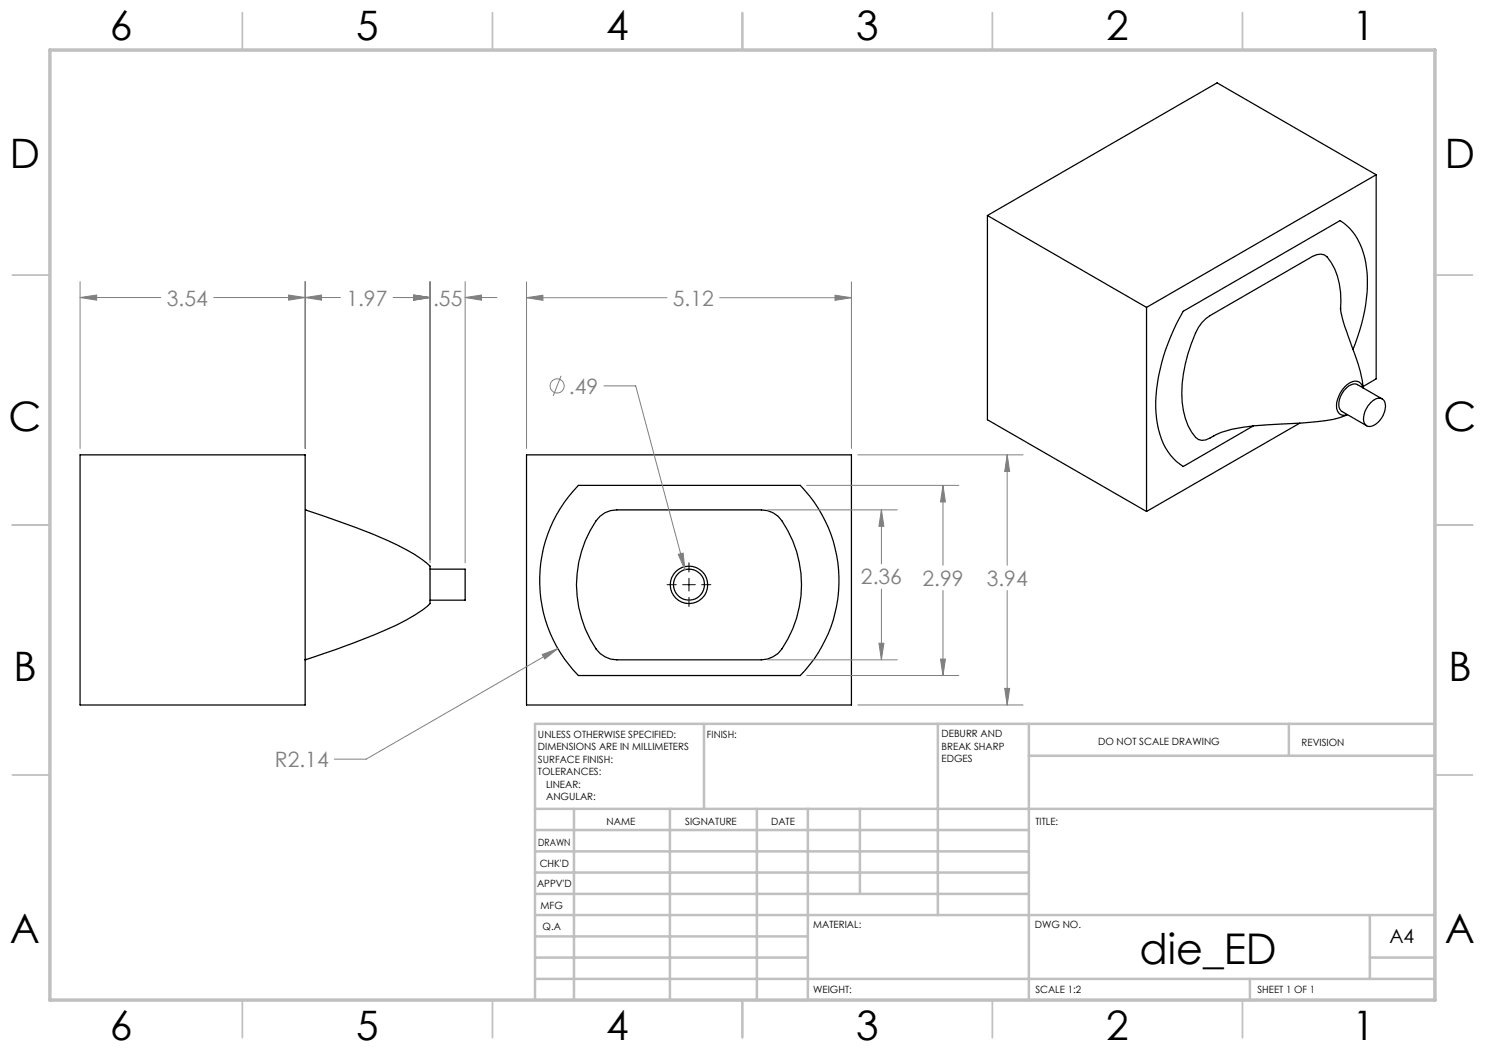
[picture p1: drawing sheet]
<svg xmlns="http://www.w3.org/2000/svg" width="297mm" height="210mm" viewBox="0 0 297 210" stroke-linecap="round" stroke-linejoin="round" font-family="sans-serif">
<g fill="none" stroke="#000" stroke-width=".25">
<path d="M275.2 35l-45.9 26.5M275.2 35v40.8l-2.6 1.5M275.2 35l-31.8-18.4-45.9 26.5M197.5 43.1l31.8 18.4M197.5 43.1v40.9l31.8 18.3M229.3 61.5v40.8M268.1 61.6l.6 2.8 1.4 4a32.4 32.4 0 0 1 2.5 9.2M268.1 61.9a14.7 14.7 0 0 0-2.7-10.5 2.31 2.31 0 0 0-2.9-.1l-20.5 11.8a7.3 7.3 0 0 0-2.9 3.5 27.6 27.6 0 0 0-2.4 15.5 9.6 9.6 0 0 0 3 5.8 3.1 3.1 0 0 0 3-.7M270.6 69.8a32.3 32.3 0 0 0 2.6-17.2 12 12 0 0 0-5.2-8.5l-31.4 18.2a37.6 37.6 0 0 0-5.4 20.4 14.1 14.1 0 0 0 4.1 9.6l1.3 1 14-8.1M272.6 77.5a1.57 1.57 0 0 0-2.7-.9 5.7 5.7 0 0 0-2.6 5.1 1.48 1.48 0 0 0 2.2 1.2 19.2 19.2 0 0 1-7.3 1.5l-6.5 .4a37.2 37.2 0 0 0-11.9 1.9l-1.1 .5M276.4 79.8l-4.9-2.9a2.08 2.08 0 0 0-2.4 .9 4 4 0 0 0-1.1 4l.4 .5 4.9 2.9M16 91h45v50h-45z"/>
<path d="M105.3 91h65v50h-65zM115.7 97.1h44.4a27.2 27.2 0 0 1 0 38h-44.4a27.2 27.2 0 0 1 0-38zM260 84.6l-30.7 17.7M274.2 80.5a1.64 1.64 0 0 1 2.7-.3 4.2 4.2 0 0 1-2.9 5.1 1.4 1.4 0 0 1-1.3-1.9l.4-1.3zM61.2 102h.1M61.2 102l3.3 1.1a100.3 100.3 0 0 1 18.4 7.8 10.3 10.3 0 0 1 3.1 2.4v7.3a8.3 8.3 0 0 1-3 2.4 97.4 97.4 0 0 1-16.6 7.2l-5.2 1.7M86 113.8h7v6.2h-7M120 103.2l1-.7 1.1-.4 1.3-.1h28.9a4.9 4.9 0 0 1 4.1 2.2 22.6 22.6 0 0 1-.8 26.5l-1 .7-1.1 .4-1.2 .2h-28.9a5.1 5.1 0 0 1-4.2-2.2 22.9 22.9 0 0 1 0-25.6zM61.2 131.9l-.2 .1"/>
<circle cx="137.8" cy="116.9" r="3.1"/>
<circle cx="137.8" cy="117" r="3.7"/>
</g>
<g fill="none" stroke="#808080" stroke-width=".2">
<path d="M16 59.5l3.3-.5v1zM16 56.3v33.4M16 59.5h16.2M42.8 59.5h25.3M57.7 59l3.3 .5-3.3 .5zM61 59.5l3.3-.5v1zM61 56.3v33.4M78.6 59.5h7.4M82.7 59l3.3 .5-3.3 .5zM86 56.3v56.3M93 59.5l3.3-.5v1zM93 59.5h6.4"/>
<path d="M93 56.3v56.3M105.3 59.5l3.3-.5v1.1zM105.3 56.4v33.3M105.3 59.5h28.1M143.9 59.5h26.4M167 59l3.3 .5-3.3 .6zM170.3 56.4v33.3M112.2 75.2l-1.6 4M120.8 77.2h6.3l9.9 36.7M161.3 97.1h30.5M171.6 91h33M188.6 97.1l.5 3.3h-1z"/>
<path d="M188.6 97.1v16M201.4 91l.5 3.3h-1zM201.4 91v22.1M135.6 110.9l1-.3 .4 3.3zM153.5 102h26M176.3 102l.5 3.3h-1zM176.3 102v10.8M176.3 117.8v14.2M188.6 118.1v17M201.4 118.1v22.9M108.4 130.9l3.2-1.2-2.6 2.1zM111.6 129.7l-38.4 22.1h-6.3"/>
<path d="M153.5 132h26M161.3 135.1h30.5M175.8 128.6h1l-.5 3.4zM188.1 131.8h1l-.5 3.3zM200.9 137.7h1l-.5 3.3zM171.6 141h33"/>
<circle cx="111.4" cy="77.2" r="1.41"/>
</g>
<path d="M133.4 116.9h1.9M136.5 116.9h2.6M137.8 112.6v1.8M137.8 115.7v2.5M137.8 119.5v1.8M140.3 116.9h1.9" fill="none" stroke="#000" stroke-width=".2"/>
<g fill="none" stroke="#c0c0c0" stroke-width=".35">
<path d="M48.5 2.5v7.5M98.5 2.5v7.5M148.5 2.5v7.5M198.5 2.5v7.5M248.5 2.5v7.5M2.5 55h7.5M287 55h7.5M2.5 105h7.5M287 105h7.5M2.5 155h7.5M287 155h7.5M48.5 200v7.5"/>
<path d="M98.5 200v7.5M148.5 200v7.5M198.5 200v7.5M248.5 200v7.5"/>
</g>
<g fill="none" stroke="#c0c0c0" stroke-width=".5">
<path d="M140.8 144.8v17M187.6 144.8v38.2M205.8 144.8v55.2M205.8 151.2h81.2M257.8 144.8v6.4M287 144.8h-180v55.2M107 161.8h180M107 178.8h98.8M107 174.5h98.8M107 170.3h98.8M107 166h98.8M114.8 161.8v38.2"/>
<path d="M134 161.8v38.2M151.4 161.8v38.2M161.6 161.8v38.2M172 161.8v17M107 195.8h180M107 191.5h54.6M107 187.3h54.6M107 183h180M250 195.8v4.2M274 191.5h13M274 183v12.8"/>
</g>
<path d="M10 10h277v190h-277z" fill="none" stroke="#c0c0c0" stroke-width=".7"/>
<path d="M16 59.5l3.3-.5v1zM57.7 59l3.3 .5-3.3 .5zM93 59.5l3.3-.5v1zM82.7 59l3.3 .5-3.3 .5zM61 59.5l3.3-.5v1zM82.7 59l3.3 .5-3.3 .5zM105.3 59.5l3.3-.5v1.1zM167 59l3.3 .5-3.3 .6zM201.4 91l.5 3.3h-1zM200.9 137.7h1l-.5 3.3zM108.4 130.9l.6 .9 2.6-2.1zM176.3 102l.5 3.3h-1zM175.8 128.6h1l-.5 3.4zM188.6 97.1l.5 3.3h-1zM188.1 131.8h1l-.5 3.3zM135.6 110.9l1.4 3-.4-3.3z" fill="#808080"/>
<text font-size="8.5" x="227.9" y="192.7">die_ED</text>
<g font-size="8.1">
<text x="22" y="8">6</text>
<text x="71.2" y="8">5</text>
<text x="121.2" y="8">4</text>
<text x="171.3" y="8">3</text>
<text x="221.3" y="8">2</text>
<text x="270.5" y="8">1</text>
<text x="2" y="33.6">D</text>
<text x="289" y="33.6">D</text>
<text x="1.7" y="86.1">C</text>
<text x="288.7" y="86.1">C</text>
<text x="2.7" y="136.1">B</text>
<text x="289.7" y="136.1">B</text>
<text x="2" y="188.6">A</text>
<text x="289" y="188.6">A</text>
<text x="22" y="208">6</text>
<text x="71.2" y="208">5</text>
<text x="121.2" y="208">4</text>
<text x="171.3" y="208">3</text>
<text x="221.3" y="208">2</text>
<text x="270.5" y="208">1</text>
</g>
<g font-size="4.2" fill="#808080">
<text x="33.4" y="61.1">3.54</text>
<text x="69.3" y="61.1">1.97</text>
<text x="86.6" y="61.1">.55</text>
<text x="134.6" y="61.1">5.12</text>
<text x="113.8" y="78.7">.49</text>
<text x="172.2" y="116.9">2.36</text>
<text x="184.5" y="117.2">2.99</text>
<text x="197.3" y="117.2">3.94</text>
<text x="55" y="153.4">R2.14</text>
</g>
<text font-size="3.9" x="277.9" y="188.5">A4</text>
<g font-size="2">
<text x="107.6" y="147.6">UNLESS OTHERWISE SPECIFIED:</text>
<text x="141.4" y="147.6">FINISH:</text>
<text x="188.3" y="147.5">DEBURR AND</text>
<text x="188.3" y="150">BREAK SHARP</text>
<text x="219.6" y="149">DO NOT SCALE DRAWING</text>
<text x="260.3" y="149.2">REVISION</text>
<text x="107.6" y="150.1">DIMENSIONS ARE IN MILLIMETERS</text>
<text x="107.6" y="152.6">SURFACE FINISH:</text>
<text x="107.6" y="155.1">TOLERANCES:</text>
<text x="188.3" y="152.5">EDGES</text>
<text x="109.2" y="157.6">LINEAR:</text>
<text x="109.2" y="160.1">ANGULAR:</text>
<text x="121.3" y="165">NAME</text>
<text x="137" y="164.9">SIGNATURE</text>
<text x="154.2" y="164.9">DATE</text>
<text x="207.1" y="164.9">TITLE:</text>
<text x="107.6" y="169.1">DRAWN</text>
<text x="107.9" y="173.3">CHK'D</text>
<text x="107.4" y="177.4">APPV'D</text>
<text x="108.1" y="181.8">MFG</text>
<text x="108.5" y="186">Q.A</text>
<text x="162.6" y="185.5">MATERIAL:</text>
<text x="207" y="185.5">DWG NO.</text>
<text x="162.6" y="198.5">WEIGHT:</text>
<text x="207.1" y="198.6">SCALE 1:2</text>
<text x="251.5" y="198.6">SHEET 1 OF 1</text>
</g>
</svg>
